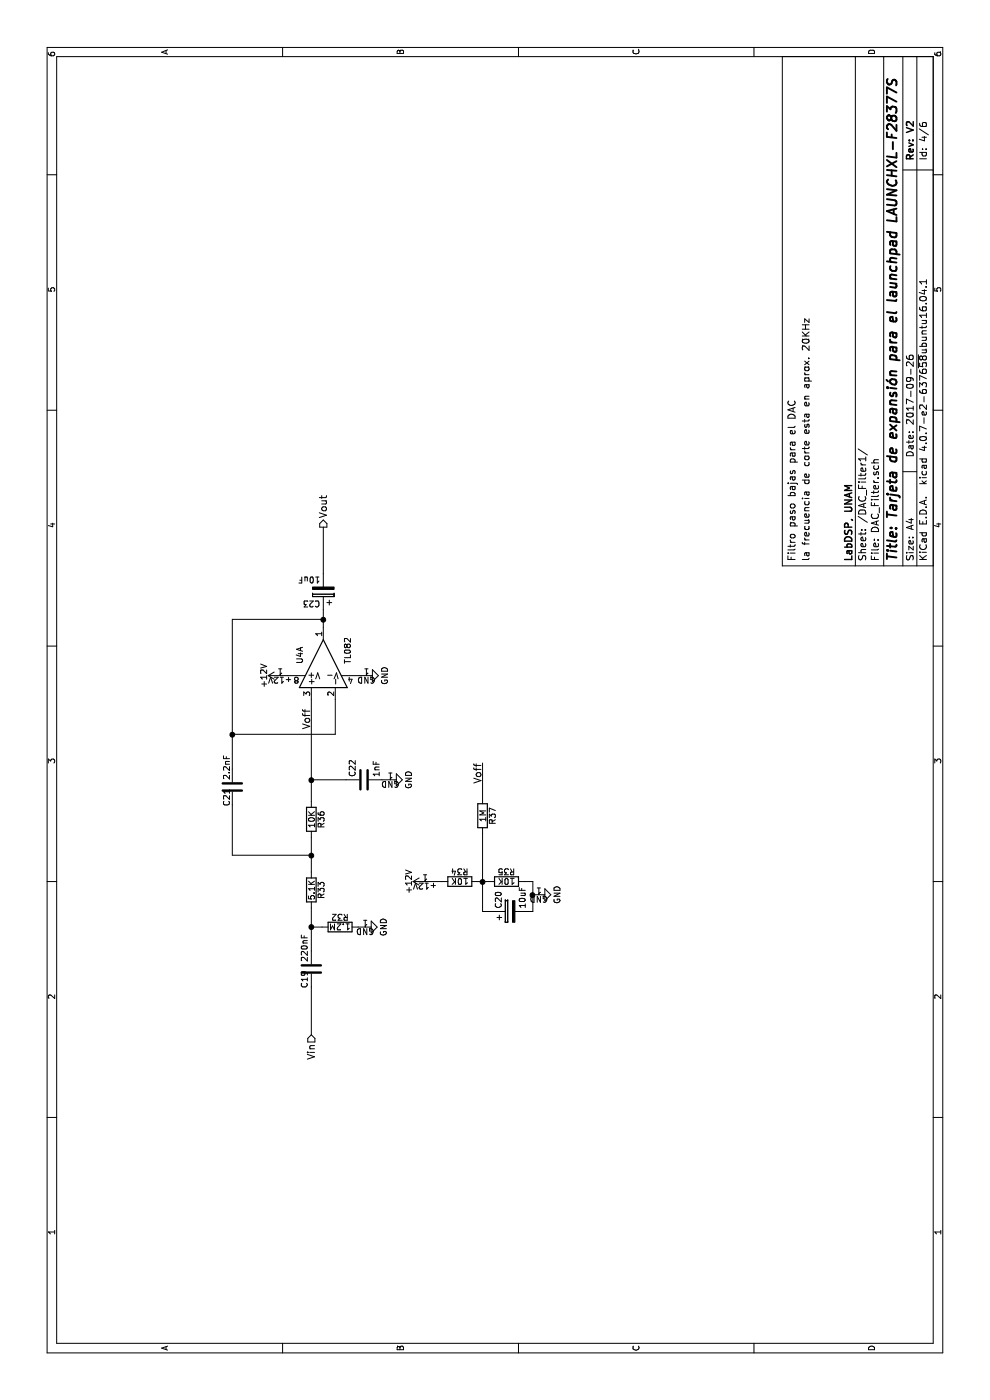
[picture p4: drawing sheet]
EESchema Schematic File Version 2
LIBS:Delfino_Audio_Cape-rescue
LIBS:power
LIBS:device
LIBS:switches
LIBS:relays
LIBS:motors
LIBS:transistors
LIBS:conn
LIBS:linear
LIBS:regul
LIBS:74xx
LIBS:cmos4000
LIBS:adc-dac
LIBS:memory
LIBS:xilinx
LIBS:microcontrollers
LIBS:dsp
LIBS:microchip
LIBS:analog_switches
LIBS:motorola
LIBS:texas
LIBS:intel
LIBS:audio
LIBS:interface
LIBS:digital-audio
LIBS:philips
LIBS:display
LIBS:cypress
LIBS:siliconi
LIBS:opto
LIBS:atmel
LIBS:contrib
LIBS:valves
LIBS:My_Audio_Conn
LIBS:Delfino_Audio_Cape-cache
EELAYER 25 0
EELAYER END
$Descr A4 11693 8268
encoding utf-8
Sheet 4 6
Title "Tarjeta de expansión para el launchpad LAUNCHXL-F28377S"
Date "2017-09-26"
Rev "V2"
Comp "LabDSP, UNAM"
Comment1 ""
Comment2 ""
Comment3 "la frecuencia de corte esta en aprox. 20KHz"
Comment4 "Filtro paso bajas para el DAC"
$EndDescr
$Comp
L TL082 U4
U 1 1
P 6150 2700
AR Path="/59BA7873/599B6267" Ref="U4"  Part="1" 
AR Path="/59BA9CE1/599B6267" Ref="U4"  Part="2" 
AR Path="/59BC9EFF/599B6267" Ref="U5"  Part="1" 
F 0 "U4" H 6150 2900 50  0000 L CNN
F 1 "TL082" H 6150 2500 50  0000 L CNN
F 2 "Housings_DIP:DIP-8_W7.62mm_LongPads" H 6150 2700 50  0001 C CNN
F 3 "" H 6150 2700 50  0001 C CNN
	1    6150 2700
	1    0    0    -1  
$EndComp
$Comp
L C C19
U 1 1
P 3600 2600
AR Path="/59BA7873/599B62D2" Ref="C19"  Part="1" 
AR Path="/59BA9CE1/599B62D2" Ref="C24"  Part="1" 
AR Path="/59BC9EFF/599B62D2" Ref="C29"  Part="1" 
F 0 "C19" V 3540 2440 50  0000 L CNN
F 1 "220nF" V 3540 2660 50  0000 L CNN
F 2 "Capacitors_THT:C_Disc_D4.3mm_W1.9mm_P5.00mm" H 3638 2450 50  0001 C CNN
F 3 "" H 3600 2600 50  0001 C CNN
	1    3600 2600
	0    1    1    0   
$EndComp
$Comp
L R R32
U 1 1
P 3950 2840
AR Path="/59BA7873/599B6345" Ref="R32"  Part="1" 
AR Path="/59BA9CE1/599B6345" Ref="R38"  Part="1" 
AR Path="/59BC9EFF/599B6345" Ref="R44"  Part="1" 
F 0 "R32" V 4030 2840 50  0000 C CNN
F 1 "1.2M" V 3950 2840 50  0000 C CNN
F 2 "Resistors_THT:R_Axial_DIN0207_L6.3mm_D2.5mm_P10.16mm_Horizontal" V 3880 2840 50  0001 C CNN
F 3 "" H 3950 2840 50  0001 C CNN
	1    3950 2840
	1    0    0    -1  
$EndComp
$Comp
L R R33
U 1 1
P 4260 2600
AR Path="/59BA7873/599B68B9" Ref="R33"  Part="1" 
AR Path="/59BA9CE1/599B68B9" Ref="R39"  Part="1" 
AR Path="/59BC9EFF/599B68B9" Ref="R45"  Part="1" 
F 0 "R33" V 4340 2600 50  0000 C CNN
F 1 "5.1K" V 4260 2600 50  0000 C CNN
F 2 "Resistors_THT:R_Axial_DIN0207_L6.3mm_D2.5mm_P10.16mm_Horizontal" V 4190 2600 50  0001 C CNN
F 3 "" H 4260 2600 50  0001 C CNN
	1    4260 2600
	0    1    1    0   
$EndComp
$Comp
L R R36
U 1 1
P 4850 2600
AR Path="/59BA7873/599B6936" Ref="R36"  Part="1" 
AR Path="/59BA9CE1/599B6936" Ref="R42"  Part="1" 
AR Path="/59BC9EFF/599B6936" Ref="R48"  Part="1" 
F 0 "R36" V 4930 2600 50  0000 C CNN
F 1 "10K" V 4850 2600 50  0000 C CNN
F 2 "Resistors_THT:R_Axial_DIN0207_L6.3mm_D2.5mm_P10.16mm_Horizontal" V 4780 2600 50  0001 C CNN
F 3 "" H 4850 2600 50  0001 C CNN
	1    4850 2600
	0    1    1    0   
$EndComp
$Comp
L C C21
U 1 1
P 5120 1940
AR Path="/59BA7873/599B69B0" Ref="C21"  Part="1" 
AR Path="/59BA9CE1/599B69B0" Ref="C26"  Part="1" 
AR Path="/59BC9EFF/599B69B0" Ref="C31"  Part="1" 
F 0 "C21" V 5070 1780 50  0000 L CNN
F 1 "2.2nF" V 5070 2000 50  0000 L CNN
F 2 "Capacitors_THT:C_Disc_D4.3mm_W1.9mm_P5.00mm" H 5158 1790 50  0001 C CNN
F 3 "" H 5120 1940 50  0001 C CNN
	1    5120 1940
	0    1    1    0   
$EndComp
$Comp
L C C22
U 1 1
P 5180 3040
AR Path="/59BA7873/599B6A43" Ref="C22"  Part="1" 
AR Path="/59BA9CE1/599B6A43" Ref="C27"  Part="1" 
AR Path="/59BC9EFF/599B6A43" Ref="C32"  Part="1" 
F 0 "C22" H 5205 3140 50  0000 L CNN
F 1 "1nF" H 5205 2940 50  0000 L CNN
F 2 "Capacitors_THT:C_Disc_D4.3mm_W1.9mm_P5.00mm" H 5218 2890 50  0001 C CNN
F 3 "" H 5180 3040 50  0001 C CNN
	1    5180 3040
	1    0    0    -1  
$EndComp
$Comp
L +12V #PWR063
U 1 1
P 6050 2340
AR Path="/59BA7873/599B8CD8" Ref="#PWR063"  Part="1" 
AR Path="/59BA9CE1/599B8CD8" Ref="#PWR069"  Part="1" 
AR Path="/59BC9EFF/599B8CD8" Ref="#PWR075"  Part="1" 
F 0 "#PWR063" H 6050 2190 50  0001 C CNN
F 1 "+12V" H 6050 2480 50  0000 C CNN
F 2 "" H 6050 2340 50  0001 C CNN
F 3 "" H 6050 2340 50  0001 C CNN
	1    6050 2340
	1    0    0    -1  
$EndComp
$Comp
L GND #PWR064
U 1 1
P 3950 3050
AR Path="/59BA7873/599B928E" Ref="#PWR064"  Part="1" 
AR Path="/59BA9CE1/599B928E" Ref="#PWR070"  Part="1" 
AR Path="/59BC9EFF/599B928E" Ref="#PWR076"  Part="1" 
F 0 "#PWR064" H 3950 2800 50  0001 C CNN
F 1 "GND" H 3950 2900 50  0000 C CNN
F 2 "" H 3950 3050 50  0001 C CNN
F 3 "" H 3950 3050 50  0001 C CNN
	1    3950 3050
	1    0    0    -1  
$EndComp
$Comp
L GND #PWR065
U 1 1
P 5180 3260
AR Path="/59BA7873/599B93E2" Ref="#PWR065"  Part="1" 
AR Path="/59BA9CE1/599B93E2" Ref="#PWR071"  Part="1" 
AR Path="/59BC9EFF/599B93E2" Ref="#PWR077"  Part="1" 
F 0 "#PWR065" H 5180 3010 50  0001 C CNN
F 1 "GND" H 5180 3110 50  0000 C CNN
F 2 "" H 5180 3260 50  0001 C CNN
F 3 "" H 5180 3260 50  0001 C CNN
	1    5180 3260
	1    0    0    -1  
$EndComp
$Comp
L GND #PWR066
U 1 1
P 6050 3060
AR Path="/59BA7873/599B9406" Ref="#PWR066"  Part="1" 
AR Path="/59BA9CE1/599B9406" Ref="#PWR072"  Part="1" 
AR Path="/59BC9EFF/599B9406" Ref="#PWR078"  Part="1" 
F 0 "#PWR066" H 6050 2810 50  0001 C CNN
F 1 "GND" H 6050 2910 50  0000 C CNN
F 2 "" H 6050 3060 50  0001 C CNN
F 3 "" H 6050 3060 50  0001 C CNN
	1    6050 3060
	1    0    0    -1  
$EndComp
$Comp
L CP C23
U 1 1
P 6750 2700
AR Path="/59BA7873/599BC824" Ref="C23"  Part="1" 
AR Path="/59BA9CE1/599BC824" Ref="C28"  Part="1" 
AR Path="/59BC9EFF/599BC824" Ref="C33"  Part="1" 
F 0 "C23" H 6775 2800 50  0000 L CNN
F 1 "10uF" H 6775 2600 50  0000 L CNN
F 2 "Capacitors_THT:CP_Radial_D6.3mm_P2.50mm" H 6788 2550 50  0001 C CNN
F 3 "" H 6750 2700 50  0001 C CNN
	1    6750 2700
	0    -1   -1   0   
$EndComp
$Comp
L R R34
U 1 1
P 4330 3840
AR Path="/59BA7873/599BCFBB" Ref="R34"  Part="1" 
AR Path="/59BA9CE1/599BCFBB" Ref="R40"  Part="1" 
AR Path="/59BC9EFF/599BCFBB" Ref="R46"  Part="1" 
F 0 "R34" V 4410 3840 50  0000 C CNN
F 1 "10K" V 4330 3840 50  0000 C CNN
F 2 "Resistors_THT:R_Axial_DIN0207_L6.3mm_D2.5mm_P10.16mm_Horizontal" V 4260 3840 50  0001 C CNN
F 3 "" H 4330 3840 50  0001 C CNN
	1    4330 3840
	1    0    0    -1  
$EndComp
$Comp
L R R35
U 1 1
P 4330 4230
AR Path="/59BA7873/599BD02E" Ref="R35"  Part="1" 
AR Path="/59BA9CE1/599BD02E" Ref="R41"  Part="1" 
AR Path="/59BC9EFF/599BD02E" Ref="R47"  Part="1" 
F 0 "R35" V 4410 4230 50  0000 C CNN
F 1 "10K" V 4330 4230 50  0000 C CNN
F 2 "Resistors_THT:R_Axial_DIN0207_L6.3mm_D2.5mm_P10.16mm_Horizontal" V 4260 4230 50  0001 C CNN
F 3 "" H 4330 4230 50  0001 C CNN
	1    4330 4230
	1    0    0    -1  
$EndComp
$Comp
L CP C20
U 1 1
P 4080 4260
AR Path="/59BA7873/599BD07F" Ref="C20"  Part="1" 
AR Path="/59BA9CE1/599BD07F" Ref="C25"  Part="1" 
AR Path="/59BC9EFF/599BD07F" Ref="C30"  Part="1" 
F 0 "C20" H 4105 4360 50  0000 L CNN
F 1 "10uF" H 4105 4160 50  0000 L CNN
F 2 "Capacitors_THT:CP_Radial_D6.3mm_P2.50mm" H 4118 4110 50  0001 C CNN
F 3 "" H 4080 4260 50  0001 C CNN
	1    4080 4260
	1    0    0    -1  
$EndComp
$Comp
L +12V #PWR067
U 1 1
P 4330 3550
AR Path="/59BA7873/599BD1C1" Ref="#PWR067"  Part="1" 
AR Path="/59BA9CE1/599BD1C1" Ref="#PWR073"  Part="1" 
AR Path="/59BC9EFF/599BD1C1" Ref="#PWR079"  Part="1" 
F 0 "#PWR067" H 4330 3400 50  0001 C CNN
F 1 "+12V" H 4330 3690 50  0000 C CNN
F 2 "" H 4330 3550 50  0001 C CNN
F 3 "" H 4330 3550 50  0001 C CNN
	1    4330 3550
	1    0    0    -1  
$EndComp
$Comp
L GND #PWR068
U 1 1
P 4220 4500
AR Path="/59BA7873/599BD1F3" Ref="#PWR068"  Part="1" 
AR Path="/59BA9CE1/599BD1F3" Ref="#PWR074"  Part="1" 
AR Path="/59BC9EFF/599BD1F3" Ref="#PWR080"  Part="1" 
F 0 "#PWR068" H 4220 4250 50  0001 C CNN
F 1 "GND" H 4220 4350 50  0000 C CNN
F 2 "" H 4220 4500 50  0001 C CNN
F 3 "" H 4220 4500 50  0001 C CNN
	1    4220 4500
	1    0    0    -1  
$EndComp
Wire Wire Line
	3050 2600 3450 2600
Wire Wire Line
	3750 2600 4110 2600
Wire Wire Line
	3950 2690 3950 2600
Connection ~ 3950 2600
Wire Wire Line
	4410 2600 4700 2600
Wire Wire Line
	5000 2600 5850 2600
Wire Wire Line
	5180 2890 5180 2600
Wire Wire Line
	4550 1940 4550 2600
Connection ~ 4550 2600
Wire Wire Line
	6050 2340 6050 2400
Wire Wire Line
	6050 3000 6050 3060
Wire Wire Line
	5180 3190 5180 3260
Wire Wire Line
	3950 2990 3950 3050
Wire Wire Line
	4330 3550 4330 3690
Wire Wire Line
	4080 4110 4080 4030
Wire Wire Line
	4080 4030 4730 4030
Wire Wire Line
	4330 3990 4330 4080
Connection ~ 4330 4030
Wire Wire Line
	4080 4410 4080 4450
Wire Wire Line
	4080 4450 4330 4450
Wire Wire Line
	4220 4450 4220 4500
Wire Wire Line
	4330 4450 4330 4380
Connection ~ 4220 4450
Text Label 5600 2600 0    60   ~ 0
Voff
$Comp
L R R37
U 1 1
P 4880 4030
AR Path="/59BA7873/59A5DF76" Ref="R37"  Part="1" 
AR Path="/59BA9CE1/59A5DF76" Ref="R43"  Part="1" 
AR Path="/59BC9EFF/59A5DF76" Ref="R49"  Part="1" 
F 0 "R37" V 4960 4030 50  0000 C CNN
F 1 "1M" V 4880 4030 50  0000 C CNN
F 2 "Resistors_THT:R_Axial_DIN0207_L6.3mm_D2.5mm_P10.16mm_Horizontal" V 4810 4030 50  0001 C CNN
F 3 "" H 4880 4030 50  0001 C CNN
	1    4880 4030
	0    1    1    0   
$EndComp
Text Label 5320 4030 2    60   ~ 0
Voff
Wire Wire Line
	5320 4030 5030 4030
Wire Wire Line
	6600 2700 6450 2700
Connection ~ 5180 2600
Wire Wire Line
	4970 1940 4550 1940
Wire Wire Line
	5270 1940 6520 1940
Wire Wire Line
	5560 1940 5560 2800
Wire Wire Line
	5560 2800 5850 2800
Wire Wire Line
	6520 1940 6520 2700
Connection ~ 6520 2700
Connection ~ 5560 1940
Text HLabel 3050 2600 0    60   Input ~ 0
Vin
Text HLabel 7290 2700 2    60   Output ~ 0
Vout
Wire Wire Line
	7290 2700 6900 2700
$EndSCHEMATC
